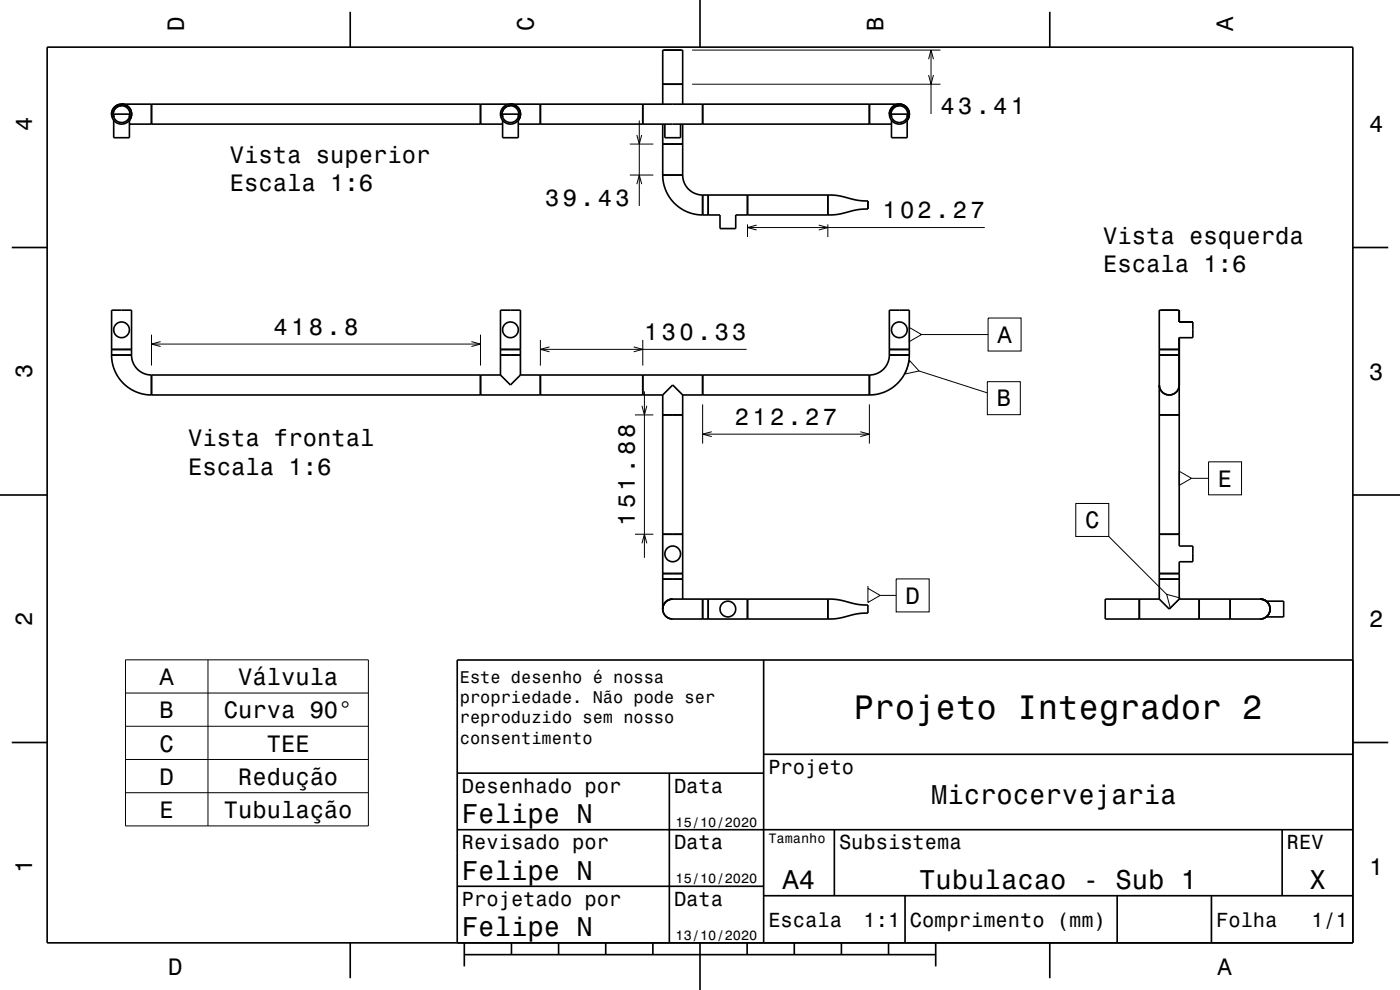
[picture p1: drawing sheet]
<svg xmlns="http://www.w3.org/2000/svg" width="297mm" height="210mm" viewBox="0 0 297 210" stroke-linecap="round" stroke-linejoin="round" font-family="sans-serif">
<g fill="none" stroke="#000" stroke-width=".21">
<path d="M146.8 10.6h52.7M146.8 17.9h52.7M197 12.6l.5-2 .5 2M197 15.9l.5 2 .5-2M197.5 10.6v13.6M133.6 30.6h5M133.6 37.1h5M135.1 39.1l.5-2 .5 2M135.1 28.6l.5 2 .5-2M135.6 25.6v18.1M158.6 47.6v2.7M158.6 48.3h50.3"/>
<path d="M160.5 47.8l-1.9 .5 1.9 .5M173.7 47.8l1.9 .5-1.9 .5M175.6 47.6v2.7M32.1 71v6.5M32.1 73h69.8M34.1 72.5l-2 .5 2 .5M100 72.5l1.9 .5-1.9 .5M101.9 71v6.5M114.6 72.1v5.4M114.6 74.1h43.8M116.6 73.6l-2 .5 2 .5M134.4 73.6l2 .5-2 .5"/>
<path d="M136.4 72.1v5.4M192.9 69.5l2.6 1.5-2.6 1.5zM193 76.5l2 2.2-3 .6zM195 78.7l14.5 4.6M195.5 71h14.1M209.6 67.5h7v7h-7zM134.7 88h3.9M136.2 86.1l.5 1.9 .5-1.9M136.7 83v35.3M149.1 85.8v8.3M149.1 92.1h35.3M151 91.6l-1.9 .5 1.9 .5"/>
<path d="M182.5 91.6l1.9 .5-1.9 .5M184.4 85.8v8.3M209.5 81h7v7h-7zM250.2 100l2.6 1.5-2.6 1.5zM256.4 98h7v7h-7zM134.7 113.3h3.9M136.2 115.3l.5-2 .5 2M228.2 106.8h7v7h-7zM235.2 113.8l12.3 12.3M252.8 101.5h3.6M26.6 140h51.6v35.2h-51.6zM44.1 140v35.2"/>
<path d="M184.1 124.8l2.6 1.5-2.6 1.5zM184.1 124.3v.5M186.7 126.3h3.4M190.1 122.8h7v7h-7zM247.5 126.1l2.9 .8-2.1 2.1zM26.6 147h51.6M26.6 154.1h51.6M26.6 161.1h51.6M26.6 168.2h51.6"/>
</g>
<g fill="none" stroke="#000" stroke-width=".35">
<path d="M10 10h277v190h-277zM74.3 2.5v7.5M140.6 17.9h4.2M148.5 0v10M222.7 2.5v7.5M24 24.2l.1 .6M24.1 24.8v-.6h3.4v.6M25.8 22.1a2.12 2.12 0 0 1 1.9 1.2 2.12 2.12 0 0 1-.2 2.2v3.7h-3.4v-3.7M25.8 22.1a2.12 2.12 0 0 0-2.1 2.1M25.8 22.4a1.79 1.79 0 0 0-1.7 2.4M25.8 22.1h165M27.5 26.3h79.1"/>
<path d="M32.1 22.1v4.2M101.9 22.1v4.2M108.3 22.1a2.12 2.12 0 0 1 1.9 1.2 2.12 2.12 0 0 1-.2 2.2v3.7h-3.4v-3.7M108.3 22.4a1.79 1.79 0 0 0-1.7 2.4v-.6h3.4v.6M110 26.3h79.1M114.6 22.1v4.2M136.4 22.1v4.2M140.6 37.1a8.5 8.5 0 0 0 8.5 8.5M140.6 30.6h4.2M140.6 22.1v-11.5h4.2v11.5M140.6 26.3v10.8M140.6 37.1h4.2"/>
<path d="M141 26.3v2.9h3.4v-2.9M144.8 37.1a4.2 4.2 0 0 0 4.3 4.3M144.8 26.3v10.8M149.1 22.1v4.2M184.4 22.1v4.2M189.1 25.5v3.7h3.4v-3.7M190.8 22.4a1.79 1.79 0 0 0-1.7 2.4v-.6h3.4v.6M190.8 22.1a2.12 2.12 0 0 1 1.9 1.2 2.12 2.12 0 0 1-.2 2.2M190.8 22.1a2.12 2.12 0 0 0-2.1 2.1M2.5 52.5h7.5M149.1 41.4v4.2M149.1 45.6h3.6v2.9h3.4v-2.9h19.5"/>
<path d="M149.1 41.4h26.5M150.2 41.4v4.2M158.6 41.4v4.2M175.6 41.4l2.1 .1 4 .9 2.4 .2v1.7l-2.1 .2-4.3 1-2.1 .1M175.6 41.4v4.2M287 52.5h7.5M23.7 75.3a8.5 8.5 0 0 0 8.4 8.5M23.7 75.3v-9.5h4.2v9.5M23.7 74.1h4.2M23.7 75.3h4.2M27.9 75.3a4.2 4.2 0 0 0 4.2 4.2M32.1 79.5v4.3"/>
<path d="M32.1 79.5h74.1M101.9 79.5v4.3M106.2 79.5v-13.7h4.2v13.7M106.2 74.1h4.2M106.2 75.3h4.2M106.2 79.5l2.1 2.2 2.1-2.2M110.4 79.5h74M114.6 79.5v4.3M136.4 79.5v4.3M149.1 79.5v4.3M184.4 79.5v4.3M188.7 75.3a4.2 4.2 0 0 1-4.3 4.2"/>
<path d="M188.7 75.3v-9.5h4.2v9.5M188.7 74.1h4.2M188.7 75.3h4.2M192.9 75.3a8.5 8.5 0 0 1-8.5 8.5M245.9 74.1h4.3M245.9 75.3h4.3M32.1 83.8h108.5M140.6 83.8v45.4M140.6 88h4.2M140.6 83.8l2.1-2.1 2.1 2.1M144.8 83.8v43.3M144.8 83.8h39.6"/>
<path d="M245.9 81.7a2.12 2.12 0 0 0 2.1 2.1 2.12 2.12 0 0 0 2.2-2.1 2.12 2.12 0 0 1-2.2 2.1 2.12 2.12 0 0 1-2.1-2.1zM245.9 88h4.3M0 105h10M140.6 113.3h4.2M245.9 113.3h4.3M287 105h10M140.6 129.2a2.12 2.12 0 0 0 2.1 2.1M140.6 122.8h4.2M140.6 121.7h4.2M142.7 127.1a2.12 2.12 0 0 0-2.1 2.1M142.7 127.1h32.9M142.7 131.3h32.9"/>
<path d="M142.7 127.1a2.12 2.12 0 0 0-2.1 2.1 2.12 2.12 0 0 0 2.1 2.1M149.1 127.1v4.2M150.2 127.1v4.2M158.6 127.1v4.2M162 140v60M175.6 127.1l2.5 .2 3.9 .9 2.1 .1v1.8l-2.1 .1-4.3 1-2.1 .1M175.6 127.1v4.2M241.7 127.1v4.2M245.9 127.1v-61.3h4.3v2.5h2.9v3.3h-2.9v44.2h2.9v3.4h-2.9v7.9M245.9 122.8h4.3M245.9 121.7h4.3M245.9 127.1h-11.4v4.2h32.8"/>
<path d="M245.9 127.1l2.1 2.1 2.2-2.1M250.2 127.1h17.1M254.4 127.1v4.2M261 127.1v4.2M267.3 127.1a2.12 2.12 0 0 1 2.1 2.1 2.12 2.12 0 0 1-2.1 2.1M267.3 127.1l.7 .1 .6 .3h3.7v3.4h-3.7M287 140h-190v60M2.5 157.5h7.5M287 157.5h7.5M97 176h190M97 164h65M142 164v36"/>
<path d="M162 160h125M177 176v14M272 176v14M97 188h65M162 190h125M192 190v10M237 190v10M257 190v10M74.3 200v7.5M98.5 202.5h100M98.5 200v5M108.5 200v2.5"/>
<path d="M118.5 200v2.5M128.5 200v2.5M138.5 200v2.5M148.5 200v10M158.5 200v2.5M168.5 200v2.5M178.5 200v2.5M188.5 200v2.5M198.5 200v5M222.7 200v7.5"/>
<circle cx="25.8" cy="24.2" r="1.78"/>
<circle cx="25.8" cy="24.2" r="2.12"/>
<circle cx="108.3" cy="24.2" r="1.78"/>
<circle cx="108.3" cy="24.2" r="2.12"/>
<circle cx="190.8" cy="24.2" r="1.78"/>
<circle cx="190.8" cy="24.2" r="2.12"/>
<circle cx="25.8" cy="70" r="1.67"/>
<circle cx="108.3" cy="70" r="1.67"/>
<circle cx="190.8" cy="70" r="1.67"/>
<circle cx="142.7" cy="117.5" r="1.67"/>
<circle cx="154.4" cy="129.2" r="1.67"/>
</g>
<text font-size="7.2" x="181.1" y="152.6">Projeto Integrador 2</text>
<g font-size="5.8">
<text x="197.5" y="170.6">Microcervejaria</text>
<text x="98" y="174.6">Felipe N</text>
<text x="98" y="186.6">Felipe N</text>
<text x="166" y="188.6">A4</text>
<text x="195" y="188.6">Tubulacao - Sub 1</text>
<text x="277.8" y="188.6">X</text>
<text x="98" y="198.6">Felipe N</text>
</g>
<g font-size="5">
<text x="39" y="6.5" transform="rotate(-90 39 6.5)">D</text>
<text x="113.2" y="6.5" transform="rotate(-90 113.2 6.5)">C</text>
<text x="187.4" y="6.5" transform="rotate(-90 187.4 6.5)">B</text>
<text x="261.6" y="6.5" transform="rotate(-90 261.6 6.5)">A</text>
<text x="6.8" y="27.8" transform="rotate(-90 6.8 27.8)">4</text>
<text x="199.5" y="24.2">43.41</text>
<text x="290.5" y="28.1">4</text>
<text x="48.8" y="34.6">Vista superior</text>
<text x="48.8" y="40.6">Escala 1:6</text>
<text x="115.6" y="43.7">39.43</text>
<text x="187.2" y="46.3">102.27</text>
<text x="234.1" y="51.7">Vista esquerda</text>
<text x="234.1" y="57.7">Escala 1:6</text>
<text x="58" y="71">418.8</text>
<text x="136.7" y="72.1">130.33</text>
<text x="211.6" y="72.7">A</text>
<text x="6.8" y="80.3" transform="rotate(-90 6.8 80.3)">3</text>
<text x="290.5" y="80.6">3</text>
<text x="211.4" y="86.2">B</text>
<text x="40" y="94.7">Vista frontal</text>
<text x="155.9" y="90.1">212.27</text>
<text x="40" y="100.7">Escala 1:6</text>
<text x="258.4" y="103.2">E</text>
<text x="134.7" y="111.5" transform="rotate(-90 134.7 111.5)">151.88</text>
<text x="230.2" y="112">C</text>
<text x="192.1" y="128">D</text>
<text x="6.8" y="132.8" transform="rotate(-90 6.8 132.8)">2</text>
<text x="290.5" y="133.1">2</text>
<text x="33.9" y="145.3">A</text>
<text x="50.5" y="145.3">Válvula</text>
<text x="33.9" y="152.4">B</text>
<text x="47.5" y="152.4">Curva 90°</text>
<text x="33.9" y="159.4">C</text>
<text x="56.6" y="159.4">TEE</text>
<text x="33.9" y="166.5">D</text>
<text x="50.5" y="166.5">Redução</text>
<text x="33.9" y="173.5">E</text>
<text x="47.5" y="173.5">Tubulação</text>
<text x="6.8" y="185.3" transform="rotate(-90 6.8 185.3)">1</text>
<text x="290.5" y="185.6">1</text>
<text x="35.7" y="206.8">D</text>
<text x="258.3" y="206.8">A</text>
</g>
<g font-size="4.3">
<text x="163" y="164.2">Projeto</text>
<text x="98" y="168.2">Desenhado por</text>
<text x="143" y="168.2">Data</text>
<text x="98" y="180.2">Revisado por</text>
<text x="143" y="180.2">Data</text>
<text x="178" y="180.2">Subsistema</text>
<text x="273" y="180.2">REV</text>
<text x="98" y="192.2">Projetado por</text>
<text x="143" y="192.2">Data</text>
<text x="163" y="196.6">Escala</text>
<text x="183.2" y="196.6">1:1</text>
<text x="193" y="196.6">Comprimento (mm)</text>
<text x="258" y="196.6">Folha</text>
<text x="278.2" y="196.6">1/1</text>
</g>
<g font-size="3.6">
<text x="97.5" y="144.8">Este desenho é nossa</text>
<text x="97.5" y="149.2">propriedade. Não pode ser</text>
<text x="97.5" y="153.5">reproduzido sem nosso</text>
<text x="97.5" y="157.8">consentimento</text>
</g>
<g font-size="2.9">
<text x="143.3" y="175.3">15/10/2020</text>
<text x="163" y="178.8">Tamanho</text>
<text x="143.3" y="187.3">15/10/2020</text>
<text x="143.3" y="199.3">13/10/2020</text>
</g>
</svg>
